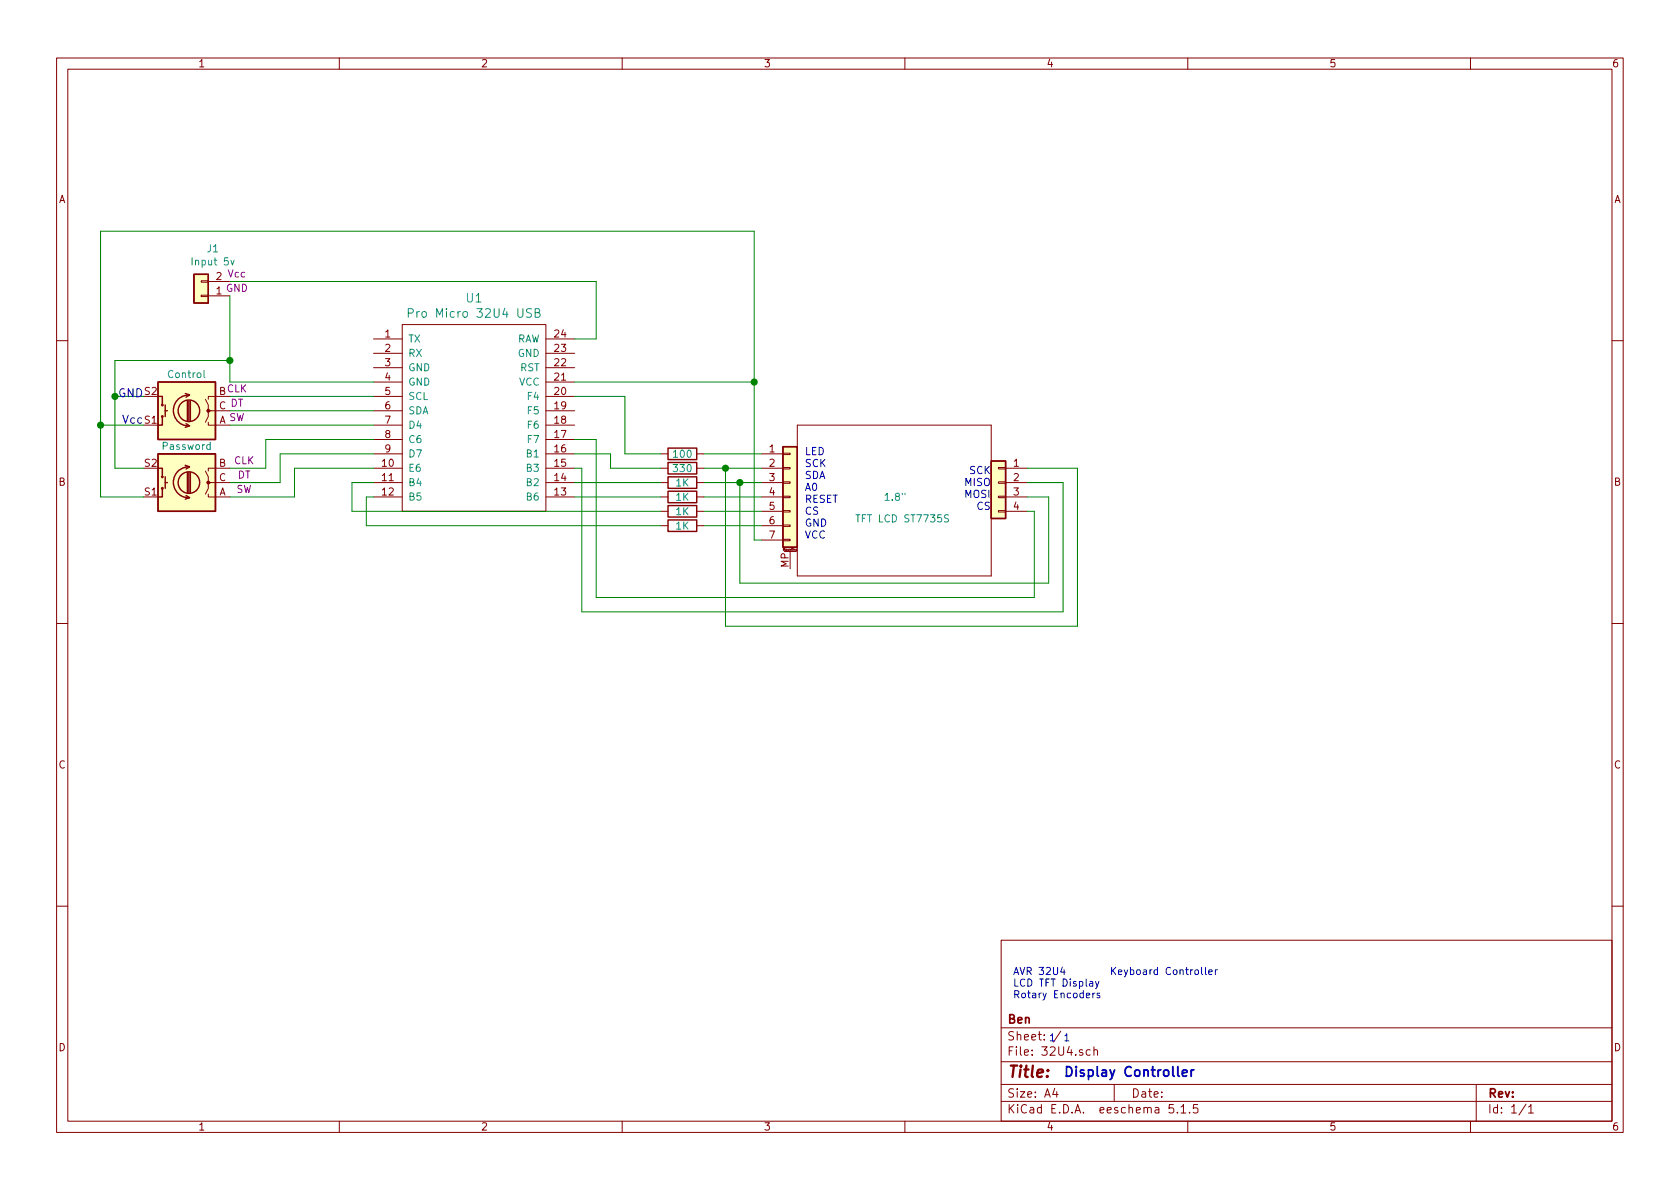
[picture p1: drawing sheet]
EESchema Schematic File Version 4
EELAYER 30 0
EELAYER END
$Descr A4 11693 8268
encoding utf-8
Sheet 1 1
Title ""
Date ""
Rev ""
Comp "Ben"
Comment1 ""
Comment2 ""
Comment3 ""
Comment4 ""
$EndDescr
$Comp
L ProMicro:ProMicro U1
U 1 1
P 3300 3100
F 0 "U1" H 3300 4137 60  0000 C CNN
F 1 "Pro Micro 32U4 USB" H 3300 4031 60  0000 C CNN
F 2 "" H 3400 2050 60  0000 C CNN
F 3 "" H 3400 2050 60  0000 C CNN
	1    3300 3100
	1    0    0    -1  
$EndComp
$Comp
L Device:R R?
U 1 1
P 4750 3250
F 0 "R?" V 4543 3250 50  0001 C CNN
F 1 "330" V 4750 3250 50  0000 C CNN
F 2 "" V 4680 3250 50  0001 C CNN
F 3 "~" H 4750 3250 50  0001 C CNN
	1    4750 3250
	0    1    1    0   
$EndComp
$Comp
L Device:R R?
U 1 1
P 4750 3350
F 0 "R?" V 4543 3350 50  0001 C CNN
F 1 "1K" V 4750 3350 50  0000 C CNN
F 2 "" V 4680 3350 50  0001 C CNN
F 3 "~" H 4750 3350 50  0001 C CNN
	1    4750 3350
	0    1    1    0   
$EndComp
$Comp
L Device:R R?
U 1 1
P 4750 3450
F 0 "R?" V 4543 3450 50  0001 C CNN
F 1 "1K" V 4750 3450 50  0000 C CNN
F 2 "" V 4680 3450 50  0001 C CNN
F 3 "~" H 4750 3450 50  0001 C CNN
	1    4750 3450
	0    1    1    0   
$EndComp
$Comp
L Device:R R?
U 1 1
P 4750 3550
F 0 "R?" V 4543 3550 50  0001 C CNN
F 1 "1K" V 4750 3550 50  0000 C CNN
F 2 "" V 4680 3550 50  0001 C CNN
F 3 "~" H 4750 3550 50  0001 C CNN
	1    4750 3550
	0    1    1    0   
$EndComp
$Comp
L Device:R R?
U 1 1
P 4750 3650
F 0 "R?" V 4543 3650 50  0001 C CNN
F 1 "1K" V 4750 3650 50  0000 C CNN
F 2 "" V 4680 3650 50  0001 C CNN
F 3 "~" H 4750 3650 50  0001 C CNN
	1    4750 3650
	0    1    1    0   
$EndComp
$Comp
L Connector_Generic:Conn_01x02 J1
U 1 1
P 1400 2050
F 0 "J1" H 1318 1725 50  0000 C CNN
F 1 "Input 5v" H 1318 1816 50  0000 C CNN
F 2 "" H 1400 2050 50  0001 C CNN
F 3 "~" H 1400 2050 50  0001 C CNN
F 4 "GND" H 1150 2000 50  0000 C CNN "2"
F 5 "Vcc" H 1150 1900 50  0000 C CNN "1"
	1    1400 2050
	-1   0    0    1   
$EndComp
Wire Wire Line
	4000 3150 4250 3150
Wire Wire Line
	4900 3250 5050 3250
Wire Wire Line
	4900 3350 5150 3350
Wire Wire Line
	4900 3450 5300 3450
Wire Wire Line
	2600 3350 2450 3350
Wire Wire Line
	2600 3450 2550 3450
Wire Wire Line
	2550 3450 2550 3650
Wire Wire Line
	4900 3550 5300 3550
Wire Wire Line
	4900 3650 5300 3650
Wire Wire Line
	2450 3350 2450 3550
Wire Notes Line style solid rgb(132, 0, 0)
	5550 2950 5550 4000
Wire Notes Line style solid rgb(132, 0, 0)
	5550 4000 6900 4000
Wire Notes Line style solid rgb(132, 0, 0)
	6900 4000 6900 2950
Wire Notes Line style solid rgb(132, 0, 0)
	6900 2950 5550 2950
Text Notes 5600 3750 0    51   ~ 0
LED\nSCK\nSDA\nA0\nRESET\nCS\nGND\nVCC
Wire Wire Line
	4250 3150 4250 3250
Wire Wire Line
	5250 3750 5300 3750
Wire Wire Line
	4000 3350 4600 3350
Wire Wire Line
	4000 3450 4600 3450
Wire Wire Line
	2450 3550 4600 3550
Wire Wire Line
	2550 3650 4600 3650
Wire Wire Line
	4150 2350 4000 2350
Wire Wire Line
	4000 2650 5250 2650
Wire Wire Line
	5250 2650 5250 3750
$Comp
L Device:Rotary_Encoder_Switch Control
U 1 1
P 1300 2850
F 0 "Control" H 1300 2600 50  0000 C CNN
F 1 "Rotary_Encoder_Switch" H 1300 3126 50  0001 C CNN
F 2 "" H 1150 3010 50  0001 C CNN
F 3 "~" H 1300 3125 50  0001 C CNN
F 4 "CLK" H 950 2700 50  0000 C CNN "CLK"
F 5 "DT" H 950 2800 50  0000 C CNN "DT"
F 6 "SW" H 950 2900 50  0000 C CNN "SW"
	1    1300 2850
	-1   0    0    1   
$EndComp
Wire Wire Line
	1600 2750 2600 2750
Wire Wire Line
	1600 2850 2600 2850
Wire Wire Line
	1600 2950 2600 2950
Wire Wire Line
	1000 2750 800  2750
Wire Wire Line
	800  2500 1600 2500
Wire Wire Line
	1600 2500 1600 2650
Wire Wire Line
	1000 2950 700  2950
Wire Wire Line
	700  2950 700  1600
Wire Wire Line
	700  1600 5250 1600
Wire Wire Line
	5250 1600 5250 2650
Connection ~ 5250 2650
Wire Wire Line
	800  2500 800  2750
Text Notes 7400 7500 0    67   ~ 13
Display Controller
Text Notes 7300 7250 0    50   ~ 0
1
Text Notes 7400 7250 0    50   ~ 0
1
Text Notes 7050 6950 0    50   ~ 0
AVR 32U4        Keyboard Controller\nLCD TFT Display\nRotary Encoders
Text Notes 1000 2950 2    57   ~ 0
GND\n\nVcc
$Comp
L Device:R R?
U 1 1
P 4750 3150
F 0 "R?" V 4543 3150 50  0001 C CNN
F 1 "100" V 4750 3150 50  0000 C CNN
F 2 "" V 4680 3150 50  0001 C CNN
F 3 "~" H 4750 3150 50  0001 C CNN
	1    4750 3150
	0    1    1    0   
$EndComp
$Comp
L Connector_Generic_MountingPin:Conn_01x07_MountingPin 1.8"
U 1 1
P 5500 3450
F 0 "1.8\"" H 6150 3450 50  0000 L CNN
F 1 "TFT LCD ST7735S" H 5950 3300 50  0000 L CNN
F 2 "" H 5500 3450 50  0001 C CNN
F 3 "~" H 5500 3450 50  0001 C CNN
	1    5500 3450
	1    0    0    -1  
$EndComp
Wire Wire Line
	4250 3250 4600 3250
Wire Wire Line
	4900 3150 5300 3150
Wire Wire Line
	4000 2750 4350 2750
Wire Wire Line
	4350 2750 4350 3150
Wire Wire Line
	4350 3150 4600 3150
Wire Wire Line
	1600 2050 1600 2500
Connection ~ 1600 2500
Wire Wire Line
	1600 2650 2600 2650
Wire Wire Line
	1600 1950 4150 1950
Wire Wire Line
	4150 1950 4150 2350
$Comp
L Device:Rotary_Encoder_Switch Password
U 1 1
P 1300 3350
F 0 "Password" H 1300 3100 50  0000 C CNN
F 1 "Rotary_Encoder_Switch" H 1300 3626 50  0001 C CNN
F 2 "" H 1150 3510 50  0001 C CNN
F 3 "~" H 1300 3625 50  0001 C CNN
F 4 "CLK" H 900 3200 50  0000 C CNN "CLK"
F 5 "DT" H 900 3300 50  0000 C CNN "DT"
F 6 "SW" H 900 3400 50  0000 C CNN "SW"
	1    1300 3350
	-1   0    0    1   
$EndComp
Wire Wire Line
	1000 3450 700  3450
Wire Wire Line
	700  3450 700  2950
Connection ~ 700  2950
Wire Wire Line
	800  2750 800  3250
Wire Wire Line
	800  3250 1000 3250
Connection ~ 800  2750
Wire Wire Line
	1600 3250 1850 3250
Wire Wire Line
	1850 3250 1850 3050
Wire Wire Line
	1850 3050 2600 3050
Wire Wire Line
	1600 3350 1950 3350
Wire Wire Line
	1950 3350 1950 3150
Wire Wire Line
	1950 3150 2600 3150
Wire Wire Line
	1600 3450 2050 3450
Wire Wire Line
	2050 3450 2050 3250
Wire Wire Line
	2050 3250 2600 3250
$Comp
L Connector_Generic:Conn_01x04 J?
U 1 1
P 6950 3350
F 0 "J?" H 6868 2925 50  0001 C CNN
F 1 "Conn_01x04" H 6868 3016 50  0001 C CNN
F 2 "" H 6950 3350 50  0001 C CNN
F 3 "~" H 6950 3350 50  0001 C CNN
	1    6950 3350
	-1   0    0    -1  
$EndComp
Text Notes 6900 3550 2    51   ~ 0
SCK\nMISO\nMOSI\nCS
Wire Wire Line
	5150 3350 5150 4050
Wire Wire Line
	5150 4050 7300 4050
Wire Wire Line
	7300 4050 7300 3450
Wire Wire Line
	7300 3450 7150 3450
Connection ~ 5150 3350
Wire Wire Line
	5150 3350 5300 3350
Wire Wire Line
	4000 3050 4150 3050
Wire Wire Line
	4150 3050 4150 4150
Wire Wire Line
	4150 4150 7200 4150
Wire Wire Line
	7200 4150 7200 3550
Wire Wire Line
	7200 3550 7150 3550
Wire Wire Line
	7150 3350 7400 3350
Wire Wire Line
	7400 3350 7400 4250
Wire Wire Line
	7400 4250 4050 4250
Wire Wire Line
	4050 4250 4050 3250
Wire Wire Line
	4050 3250 4000 3250
Wire Wire Line
	7150 3250 7500 3250
Wire Wire Line
	7500 3250 7500 4350
Wire Wire Line
	7500 4350 5050 4350
Wire Wire Line
	5050 4350 5050 3250
Connection ~ 5050 3250
Wire Wire Line
	5050 3250 5300 3250
$EndSCHEMATC
